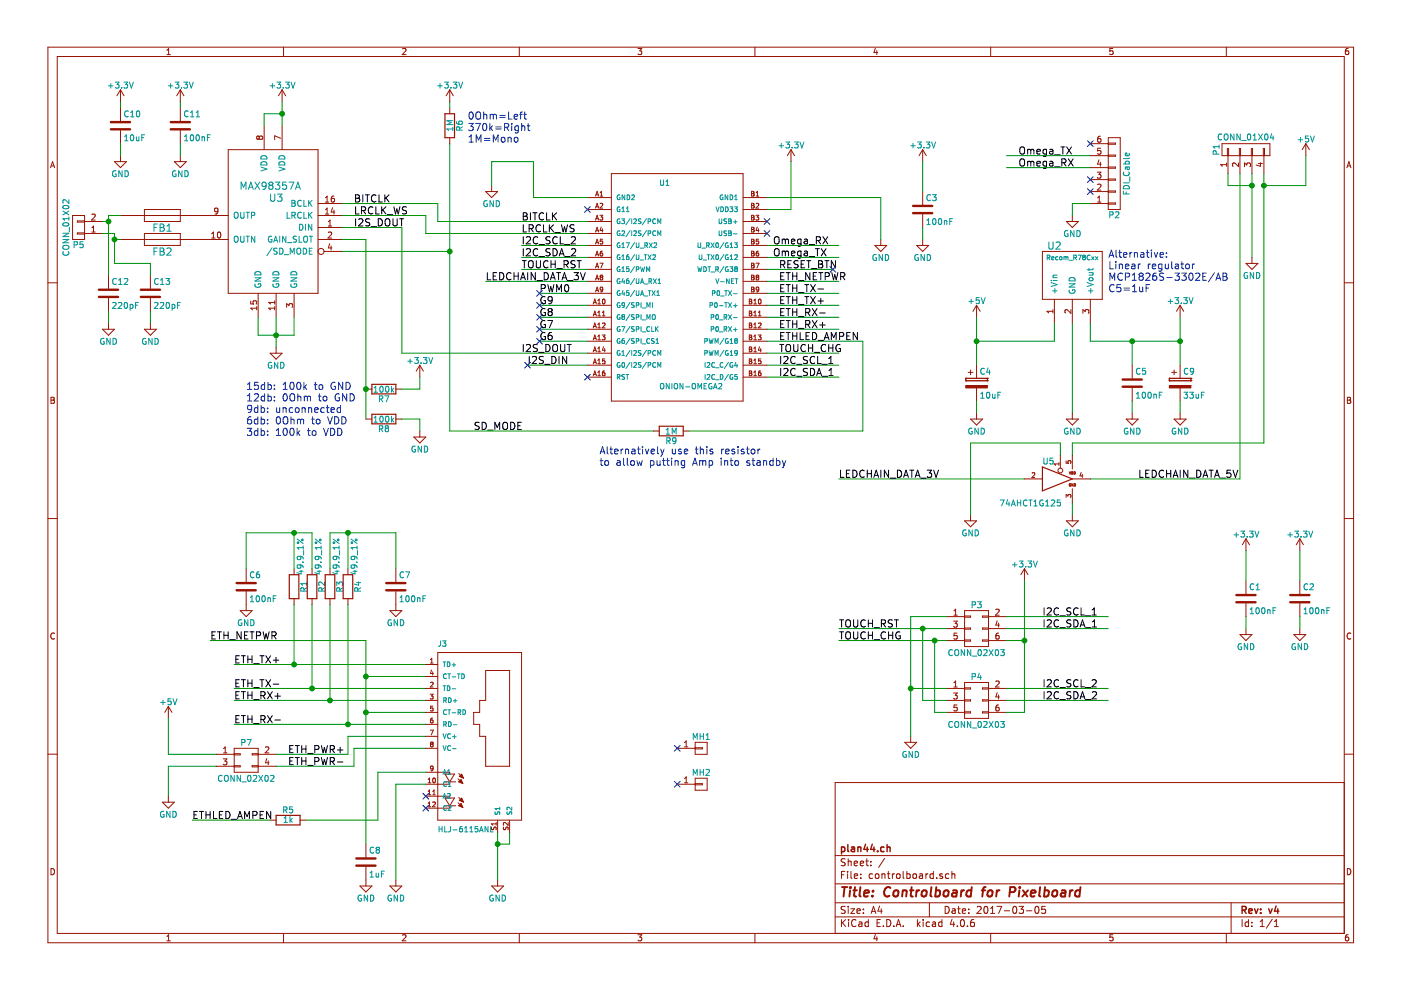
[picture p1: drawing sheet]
EESchema Schematic File Version 2
LIBS:power
LIBS:device
LIBS:transistors
LIBS:conn
LIBS:linear
LIBS:regul
LIBS:74xx
LIBS:74xgxx
LIBS:cmos4000
LIBS:adc-dac
LIBS:memory
LIBS:xilinx
LIBS:microcontrollers
LIBS:dsp
LIBS:microchip
LIBS:analog_switches
LIBS:motorola
LIBS:texas
LIBS:intel
LIBS:audio
LIBS:interface
LIBS:digital-audio
LIBS:philips
LIBS:display
LIBS:cypress
LIBS:siliconi
LIBS:opto
LIBS:atmel
LIBS:contrib
LIBS:valves
LIBS:plan44
LIBS:controlboard-cache
EELAYER 25 0
EELAYER END
$Descr A4 11693 8268
encoding utf-8
Sheet 1 1
Title "Controlboard for Pixelboard"
Date "2017-03-05"
Rev "v4"
Comp "plan44.ch/luz"
Comment1 ""
Comment2 ""
Comment3 ""
Comment4 ""
$EndDescr
$Comp
L ONION-OMEGA2-RESCUE-controlboard U1
U 1 1
P 5800 2250
F 0 "U1" H 5500 2950 45  0000 L BNN
F 1 "ONION-OMEGA2" H 5500 1250 45  0000 L BNN
F 2 "plan44:plan44-ONION-2MM-2X16" H 5830 2400 20  0001 C CNN
F 3 "" H 5800 2250 60  0001 C CNN
	1    5800 2250
	1    0    0    -1  
$EndComp
Text Label 9500 4000 0    60   ~ 0
LEDCHAIN_DATA_5V
$Comp
L GND #PWR01
U 1 1
P 4100 1550
F 0 "#PWR01" H 4100 1300 50  0001 C CNN
F 1 "GND" H 4100 1400 50  0000 C CNN
F 2 "" H 4100 1550 50  0000 C CNN
F 3 "" H 4100 1550 50  0000 C CNN
	1    4100 1550
	1    0    0    -1  
$EndComp
$Comp
L GND #PWR02
U 1 1
P 7350 2000
F 0 "#PWR02" H 7350 1750 50  0001 C CNN
F 1 "GND" H 7350 1850 50  0000 C CNN
F 2 "" H 7350 2000 50  0000 C CNN
F 3 "" H 7350 2000 50  0000 C CNN
	1    7350 2000
	1    0    0    -1  
$EndComp
$Comp
L Recom_R78Cxx U2
U 1 1
P 8950 2350
F 0 "U2" H 8800 2650 60  0000 C CNN
F 1 "Recom_R78Cxx" H 8950 2550 39  0000 C CNN
F 2 "plan44:plan44-Recom-R78Cxx" H 8950 2350 60  0001 C CNN
F 3 "" H 8950 2350 60  0001 C CNN
	1    8950 2350
	1    0    0    -1  
$EndComp
$Comp
L C C5
U 1 1
P 9450 3200
F 0 "C5" H 9475 3300 50  0000 L CNN
F 1 "100nF" H 9475 3100 50  0000 L CNN
F 2 "Capacitors_SMD:C_1206_HandSoldering" H 9488 3050 50  0001 C CNN
F 3 "" H 9450 3200 50  0000 C CNN
	1    9450 3200
	1    0    0    -1  
$EndComp
$Comp
L C C3
U 1 1
P 7700 1750
F 0 "C3" H 7725 1850 50  0000 L CNN
F 1 "100nF" H 7725 1650 50  0000 L CNN
F 2 "Capacitors_SMD:C_1206_HandSoldering" H 7738 1600 50  0001 C CNN
F 3 "" H 7700 1750 50  0000 C CNN
	1    7700 1750
	1    0    0    -1  
$EndComp
$Comp
L GND #PWR03
U 1 1
P 7700 2000
F 0 "#PWR03" H 7700 1750 50  0001 C CNN
F 1 "GND" H 7700 1850 50  0000 C CNN
F 2 "" H 7700 2000 50  0000 C CNN
F 3 "" H 7700 2000 50  0000 C CNN
	1    7700 2000
	1    0    0    -1  
$EndComp
$Comp
L GND #PWR04
U 1 1
P 9450 3450
F 0 "#PWR04" H 9450 3200 50  0001 C CNN
F 1 "GND" H 9450 3300 50  0000 C CNN
F 2 "" H 9450 3450 50  0000 C CNN
F 3 "" H 9450 3450 50  0000 C CNN
	1    9450 3450
	1    0    0    -1  
$EndComp
$Comp
L CP C4
U 1 1
P 8150 3200
F 0 "C4" H 8175 3300 50  0000 L CNN
F 1 "10uF" H 8175 3100 50  0000 L CNN
F 2 "Capacitors_ThroughHole:CP_Radial_D6.3mm_P2.50mm" H 8188 3050 50  0001 C CNN
F 3 "" H 8150 3200 50  0000 C CNN
	1    8150 3200
	1    0    0    -1  
$EndComp
$Comp
L GND #PWR05
U 1 1
P 8150 3450
F 0 "#PWR05" H 8150 3200 50  0001 C CNN
F 1 "GND" H 8150 3300 50  0000 C CNN
F 2 "" H 8150 3450 50  0000 C CNN
F 3 "" H 8150 3450 50  0000 C CNN
	1    8150 3450
	1    0    0    -1  
$EndComp
$Comp
L GND #PWR06
U 1 1
P 8950 3450
F 0 "#PWR06" H 8950 3200 50  0001 C CNN
F 1 "GND" H 8950 3300 50  0000 C CNN
F 2 "" H 8950 3450 50  0000 C CNN
F 3 "" H 8950 3450 50  0000 C CNN
	1    8950 3450
	1    0    0    -1  
$EndComp
$Comp
L +3.3V #PWR07
U 1 1
P 9850 2650
F 0 "#PWR07" H 9850 2500 50  0001 C CNN
F 1 "+3.3V" H 9850 2790 50  0000 C CNN
F 2 "" H 9850 2650 50  0000 C CNN
F 3 "" H 9850 2650 50  0000 C CNN
	1    9850 2650
	1    0    0    -1  
$EndComp
$Comp
L +5V #PWR08
U 1 1
P 8150 2650
F 0 "#PWR08" H 8150 2500 50  0001 C CNN
F 1 "+5V" H 8150 2790 50  0000 C CNN
F 2 "" H 8150 2650 50  0000 C CNN
F 3 "" H 8150 2650 50  0000 C CNN
	1    8150 2650
	1    0    0    -1  
$EndComp
$Comp
L +3.3V #PWR09
U 1 1
P 7700 1350
F 0 "#PWR09" H 7700 1200 50  0001 C CNN
F 1 "+3.3V" H 7700 1490 50  0000 C CNN
F 2 "" H 7700 1350 50  0000 C CNN
F 3 "" H 7700 1350 50  0000 C CNN
	1    7700 1350
	1    0    0    -1  
$EndComp
$Comp
L +3.3V #PWR010
U 1 1
P 6600 1350
F 0 "#PWR010" H 6600 1200 50  0001 C CNN
F 1 "+3.3V" H 6600 1490 50  0000 C CNN
F 2 "" H 6600 1350 50  0000 C CNN
F 3 "" H 6600 1350 50  0000 C CNN
	1    6600 1350
	1    0    0    -1  
$EndComp
Text Label 6450 2050 0    60   ~ 0
Omega_RX
Text Label 6450 2150 0    60   ~ 0
Omega_TX
$Comp
L CONN_01X06 P2
U 1 1
P 9300 1450
F 0 "P2" H 9300 1800 50  0000 C CNN
F 1 "FDI_Cable" V 9400 1450 50  0000 C CNN
F 2 "Pin_Headers:Pin_Header_Straight_1x06_Pitch2.54mm" H 9300 1450 50  0001 C CNN
F 3 "" H 9300 1450 50  0000 C CNN
	1    9300 1450
	1    0    0    1   
$EndComp
$Comp
L GND #PWR011
U 1 1
P 8950 1800
F 0 "#PWR011" H 8950 1550 50  0001 C CNN
F 1 "GND" H 8950 1650 50  0000 C CNN
F 2 "" H 8950 1800 50  0000 C CNN
F 3 "" H 8950 1800 50  0000 C CNN
	1    8950 1800
	1    0    0    -1  
$EndComp
Text Label 8500 1300 0    60   ~ 0
Omega_TX
Text Label 8500 1400 0    60   ~ 0
Omega_RX
$Comp
L CONN_02X03 P3
U 1 1
P 8150 5250
F 0 "P3" H 8150 5450 50  0000 C CNN
F 1 "CONN_02X03" H 8150 5050 50  0000 C CNN
F 2 "Pin_Headers:Pin_Header_Angled_2x03_Pitch2.54mm" H 8150 4050 50  0001 C CNN
F 3 "" H 8150 4050 50  0000 C CNN
	1    8150 5250
	1    0    0    -1  
$EndComp
$Comp
L CONN_02X03 P4
U 1 1
P 8150 5850
F 0 "P4" H 8150 6050 50  0000 C CNN
F 1 "CONN_02X03" H 8150 5650 50  0000 C CNN
F 2 "Pin_Headers:Pin_Header_Angled_2x03_Pitch2.54mm" H 8150 4650 50  0001 C CNN
F 3 "" H 8150 4650 50  0000 C CNN
	1    8150 5850
	1    0    0    -1  
$EndComp
$Comp
L GND #PWR012
U 1 1
P 7600 6150
F 0 "#PWR012" H 7600 5900 50  0001 C CNN
F 1 "GND" H 7600 6000 50  0000 C CNN
F 2 "" H 7600 6150 50  0000 C CNN
F 3 "" H 7600 6150 50  0000 C CNN
	1    7600 6150
	1    0    0    -1  
$EndComp
$Comp
L +3.3V #PWR013
U 1 1
P 8550 4850
F 0 "#PWR013" H 8550 4700 50  0001 C CNN
F 1 "+3.3V" H 8550 4990 50  0000 C CNN
F 2 "" H 8550 4850 50  0000 C CNN
F 3 "" H 8550 4850 50  0000 C CNN
	1    8550 4850
	1    0    0    -1  
$EndComp
Text Label 6500 3050 0    60   ~ 0
I2C_SCL_1
Text Label 6500 3150 0    60   ~ 0
I2C_SDA_1
$Comp
L C C1
U 1 1
P 10400 5000
F 0 "C1" H 10425 5100 50  0000 L CNN
F 1 "100nF" H 10425 4900 50  0000 L CNN
F 2 "Capacitors_SMD:C_1206_HandSoldering" H 10438 4850 50  0001 C CNN
F 3 "" H 10400 5000 50  0000 C CNN
	1    10400 5000
	1    0    0    -1  
$EndComp
$Comp
L GND #PWR014
U 1 1
P 10400 5250
F 0 "#PWR014" H 10400 5000 50  0001 C CNN
F 1 "GND" H 10400 5100 50  0000 C CNN
F 2 "" H 10400 5250 50  0000 C CNN
F 3 "" H 10400 5250 50  0000 C CNN
	1    10400 5250
	1    0    0    -1  
$EndComp
$Comp
L +3.3V #PWR015
U 1 1
P 10400 4600
F 0 "#PWR015" H 10400 4450 50  0001 C CNN
F 1 "+3.3V" H 10400 4740 50  0000 C CNN
F 2 "" H 10400 4600 50  0000 C CNN
F 3 "" H 10400 4600 50  0000 C CNN
	1    10400 4600
	1    0    0    -1  
$EndComp
$Comp
L C C2
U 1 1
P 10850 5000
F 0 "C2" H 10875 5100 50  0000 L CNN
F 1 "100nF" H 10875 4900 50  0000 L CNN
F 2 "Capacitors_SMD:C_1206_HandSoldering" H 10888 4850 50  0001 C CNN
F 3 "" H 10850 5000 50  0000 C CNN
	1    10850 5000
	1    0    0    -1  
$EndComp
$Comp
L GND #PWR016
U 1 1
P 10850 5250
F 0 "#PWR016" H 10850 5000 50  0001 C CNN
F 1 "GND" H 10850 5100 50  0000 C CNN
F 2 "" H 10850 5250 50  0000 C CNN
F 3 "" H 10850 5250 50  0000 C CNN
	1    10850 5250
	1    0    0    -1  
$EndComp
$Comp
L +3.3V #PWR017
U 1 1
P 10850 4600
F 0 "#PWR017" H 10850 4450 50  0001 C CNN
F 1 "+3.3V" H 10850 4740 50  0000 C CNN
F 2 "" H 10850 4600 50  0000 C CNN
F 3 "" H 10850 4600 50  0000 C CNN
	1    10850 4600
	1    0    0    -1  
$EndComp
$Comp
L CONN_01X04 P1
U 1 1
P 10400 1250
F 0 "P1" H 10400 1500 50  0000 C CNN
F 1 "CONN_01X04" V 10500 1250 50  0000 C CNN
F 2 "Pin_Headers:Pin_Header_Straight_1x04_Pitch2.54mm" H 10400 1250 50  0001 C CNN
F 3 "" H 10400 1250 50  0000 C CNN
	1    10400 1250
	0    -1   -1   0   
$EndComp
$Comp
L GND #PWR018
U 1 1
P 10450 2150
F 0 "#PWR018" H 10450 1900 50  0001 C CNN
F 1 "GND" H 10450 2000 50  0000 C CNN
F 2 "" H 10450 2150 50  0000 C CNN
F 3 "" H 10450 2150 50  0000 C CNN
	1    10450 2150
	1    0    0    -1  
$EndComp
$Comp
L +5V #PWR019
U 1 1
P 10900 1300
F 0 "#PWR019" H 10900 1150 50  0001 C CNN
F 1 "+5V" H 10900 1440 50  0000 C CNN
F 2 "" H 10900 1300 50  0000 C CNN
F 3 "" H 10900 1300 50  0000 C CNN
	1    10900 1300
	1    0    0    -1  
$EndComp
Text Label 6500 2450 0    60   ~ 0
ETH_TX-
Text Label 6500 2550 0    60   ~ 0
ETH_TX+
Text Label 6500 2650 0    60   ~ 0
ETH_RX-
Text Label 6500 2750 0    60   ~ 0
ETH_RX+
Text Label 1950 5550 0    60   ~ 0
ETH_TX+
Text Label 1950 5750 0    60   ~ 0
ETH_TX-
Text Label 1950 5850 0    60   ~ 0
ETH_RX+
Text Label 1950 6050 0    60   ~ 0
ETH_RX-
Text Label 6500 2350 0    60   ~ 0
ETH_NETPWR
Text Label 1750 5350 0    60   ~ 0
ETH_NETPWR
$Comp
L CONN_02X02 P7
U 1 1
P 2050 6350
F 0 "P7" H 2050 6500 50  0000 C CNN
F 1 "CONN_02X02" H 2050 6200 50  0000 C CNN
F 2 "Pin_Headers:Pin_Header_Straight_2x02_Pitch2.54mm" H 2050 5150 50  0001 C CNN
F 3 "" H 2050 5150 50  0000 C CNN
	1    2050 6350
	1    0    0    -1  
$EndComp
$Comp
L +5V #PWR020
U 1 1
P 1400 6000
F 0 "#PWR020" H 1400 5850 50  0001 C CNN
F 1 "+5V" H 1400 6140 50  0000 C CNN
F 2 "" H 1400 6000 50  0000 C CNN
F 3 "" H 1400 6000 50  0000 C CNN
	1    1400 6000
	1    0    0    -1  
$EndComp
$Comp
L GND #PWR021
U 1 1
P 1400 6650
F 0 "#PWR021" H 1400 6400 50  0001 C CNN
F 1 "GND" H 1400 6500 50  0000 C CNN
F 2 "" H 1400 6650 50  0000 C CNN
F 3 "" H 1400 6650 50  0000 C CNN
	1    1400 6650
	1    0    0    -1  
$EndComp
$Comp
L C C8
U 1 1
P 3050 7200
F 0 "C8" H 3075 7300 50  0000 L CNN
F 1 "1uF" H 3075 7100 50  0000 L CNN
F 2 "Capacitors_SMD:C_1206_HandSoldering" H 3088 7050 50  0001 C CNN
F 3 "" H 3050 7200 50  0000 C CNN
	1    3050 7200
	1    0    0    -1  
$EndComp
$Comp
L GND #PWR022
U 1 1
P 3050 7350
F 0 "#PWR022" H 3050 7100 50  0001 C CNN
F 1 "GND" H 3050 7200 50  0000 C CNN
F 2 "" H 3050 7350 50  0000 C CNN
F 3 "" H 3050 7350 50  0000 C CNN
	1    3050 7350
	1    0    0    -1  
$EndComp
$Comp
L R R1
U 1 1
P 2450 4900
F 0 "R1" V 2530 4900 50  0000 C CNN
F 1 "49.9_1%" V 2500 5150 50  0000 C CNN
F 2 "Resistors_SMD:R_0805_HandSoldering" V 2380 4900 50  0001 C CNN
F 3 "" H 2450 4900 50  0000 C CNN
	1    2450 4900
	1    0    0    -1  
$EndComp
$Comp
L R R2
U 1 1
P 2600 4900
F 0 "R2" V 2680 4900 50  0000 C CNN
F 1 "49.9_1%" V 2650 5150 50  0000 C CNN
F 2 "Resistors_SMD:R_0805_HandSoldering" V 2530 4900 50  0001 C CNN
F 3 "" H 2600 4900 50  0000 C CNN
	1    2600 4900
	1    0    0    -1  
$EndComp
$Comp
L R R3
U 1 1
P 2750 4900
F 0 "R3" V 2830 4900 50  0000 C CNN
F 1 "49.9_1%" V 2800 5150 50  0000 C CNN
F 2 "Resistors_SMD:R_0805_HandSoldering" V 2680 4900 50  0001 C CNN
F 3 "" H 2750 4900 50  0000 C CNN
	1    2750 4900
	1    0    0    -1  
$EndComp
$Comp
L R R4
U 1 1
P 2900 4900
F 0 "R4" V 2980 4900 50  0000 C CNN
F 1 "49.9_1%" V 2950 5150 50  0000 C CNN
F 2 "Resistors_SMD:R_0805_HandSoldering" V 2830 4900 50  0001 C CNN
F 3 "" H 2900 4900 50  0000 C CNN
	1    2900 4900
	1    0    0    -1  
$EndComp
$Comp
L C C6
U 1 1
P 2050 4900
F 0 "C6" H 2075 5000 50  0000 L CNN
F 1 "100nF" H 2075 4800 50  0000 L CNN
F 2 "Capacitors_SMD:C_1206_HandSoldering" H 2088 4750 50  0001 C CNN
F 3 "" H 2050 4900 50  0000 C CNN
	1    2050 4900
	1    0    0    -1  
$EndComp
$Comp
L C C7
U 1 1
P 3300 4900
F 0 "C7" H 3325 5000 50  0000 L CNN
F 1 "100nF" H 3325 4800 50  0000 L CNN
F 2 "Capacitors_SMD:C_1206_HandSoldering" H 3338 4750 50  0001 C CNN
F 3 "" H 3300 4900 50  0000 C CNN
	1    3300 4900
	1    0    0    -1  
$EndComp
$Comp
L GND #PWR023
U 1 1
P 2050 5050
F 0 "#PWR023" H 2050 4800 50  0001 C CNN
F 1 "GND" H 2050 4900 50  0000 C CNN
F 2 "" H 2050 5050 50  0000 C CNN
F 3 "" H 2050 5050 50  0000 C CNN
	1    2050 5050
	1    0    0    -1  
$EndComp
$Comp
L GND #PWR024
U 1 1
P 3300 5050
F 0 "#PWR024" H 3300 4800 50  0001 C CNN
F 1 "GND" H 3300 4900 50  0000 C CNN
F 2 "" H 3300 5050 50  0000 C CNN
F 3 "" H 3300 5050 50  0000 C CNN
	1    3300 5050
	1    0    0    -1  
$EndComp
$Comp
L R R5
U 1 1
P 2400 6850
F 0 "R5" V 2480 6850 50  0000 C CNN
F 1 "1k" V 2400 6850 50  0000 C CNN
F 2 "Resistors_SMD:R_1206_HandSoldering" V 2330 6850 50  0001 C CNN
F 3 "" H 2400 6850 50  0000 C CNN
	1    2400 6850
	0    -1   -1   0   
$EndComp
Text Label 6500 2850 0    60   ~ 0
ETHLED_AMPEN
$Comp
L GND #PWR025
U 1 1
P 4150 7350
F 0 "#PWR025" H 4150 7100 50  0001 C CNN
F 1 "GND" H 4150 7200 50  0000 C CNN
F 2 "" H 4150 7350 50  0000 C CNN
F 3 "" H 4150 7350 50  0000 C CNN
	1    4150 7350
	1    0    0    -1  
$EndComp
Text Label 6500 2250 0    60   ~ 0
RESET_BTN
Text Label 6500 2950 0    60   ~ 0
TOUCH_CHG
Text Label 4350 2250 0    60   ~ 0
TOUCH_RST
Text Label 4500 2750 0    60   ~ 0
G7
Text Label 4500 2650 0    60   ~ 0
G8
Text Label 4500 2550 0    60   ~ 0
G9
$Comp
L CONN_01X01 MH1
U 1 1
P 5850 6250
F 0 "MH1" H 5850 6350 50  0000 C CNN
F 1 "CONN_01X01" V 5950 6250 50  0001 C CNN
F 2 "Mounting_Holes:MountingHole_3.2mm_M3_DIN965_Pad" H 5850 6250 50  0001 C CNN
F 3 "" H 5850 6250 50  0000 C CNN
	1    5850 6250
	1    0    0    -1  
$EndComp
$Comp
L CONN_01X01 MH2
U 1 1
P 5850 6550
F 0 "MH2" H 5850 6650 50  0000 C CNN
F 1 "CONN_01X01" V 5950 6550 50  0001 C CNN
F 2 "Mounting_Holes:MountingHole_3.2mm_M3_DIN965_Pad" H 5850 6550 50  0001 C CNN
F 3 "" H 5850 6550 50  0000 C CNN
	1    5850 6550
	1    0    0    -1  
$EndComp
Text Label 4050 2350 0    60   ~ 0
LEDCHAIN_DATA_3V
Text Label 7000 5250 0    60   ~ 0
TOUCH_RST
Text Label 7000 5350 0    60   ~ 0
TOUCH_CHG
NoConn ~ 9100 1200
NoConn ~ 9100 1500
NoConn ~ 9100 1600
NoConn ~ 4900 1750
NoConn ~ 6400 1850
NoConn ~ 6400 1950
NoConn ~ 5650 6250
NoConn ~ 5650 6550
NoConn ~ 4900 3150
Text Label 2400 6300 0    60   ~ 0
ETH_PWR+
Text Label 2400 6400 0    60   ~ 0
ETH_PWR-
Wire Wire Line
	10900 1300 10900 1550
Wire Wire Line
	10900 1550 10550 1550
Wire Wire Line
	10550 1450 10550 3700
Connection ~ 10450 1550
Wire Wire Line
	10250 1550 10450 1550
Wire Wire Line
	10250 1450 10250 1550
Wire Wire Line
	10450 1450 10450 2150
Wire Wire Line
	6400 2850 7200 2850
Wire Wire Line
	10850 4600 10850 4850
Wire Wire Line
	10850 5250 10850 5150
Wire Wire Line
	10400 4600 10400 4850
Wire Wire Line
	10400 5250 10400 5150
Connection ~ 8550 5350
Wire Wire Line
	8400 5350 8550 5350
Wire Wire Line
	8550 4850 8550 5950
Wire Wire Line
	8550 5950 8400 5950
Wire Wire Line
	7600 5150 7900 5150
Wire Wire Line
	6400 3150 7000 3150
Wire Wire Line
	6400 3050 7000 3050
Wire Wire Line
	9100 1300 8400 1300
Wire Wire Line
	9100 1400 8400 1400
Wire Wire Line
	8950 1700 9100 1700
Wire Wire Line
	8950 1800 8950 1700
Wire Wire Line
	6400 2150 7000 2150
Wire Wire Line
	6400 2050 7000 2050
Wire Wire Line
	6600 1750 6600 1350
Wire Wire Line
	6400 1750 6600 1750
Wire Wire Line
	7700 1350 7700 1600
Connection ~ 8150 2850
Wire Wire Line
	8150 2650 8150 3050
Connection ~ 9450 2850
Wire Wire Line
	9450 3050 9450 2850
Wire Wire Line
	9850 2650 9850 3050
Wire Wire Line
	9100 2850 9850 2850
Wire Wire Line
	9100 2700 9100 2850
Wire Wire Line
	8950 3450 8950 2700
Wire Wire Line
	9450 3450 9450 3350
Wire Wire Line
	8150 3450 8150 3350
Wire Wire Line
	8800 2850 8800 2700
Wire Wire Line
	7700 2000 7700 1900
Wire Wire Line
	7350 1650 6400 1650
Wire Wire Line
	7350 1650 7350 2000
Wire Wire Line
	4100 1550 4100 1350
Wire Wire Line
	6400 2550 7000 2550
Wire Wire Line
	6400 2450 7000 2450
Wire Wire Line
	6400 2650 7000 2650
Wire Wire Line
	6400 2750 7000 2750
Wire Wire Line
	1950 5550 3550 5550
Wire Wire Line
	1950 5750 3550 5750
Wire Wire Line
	1950 5850 3550 5850
Wire Wire Line
	1950 6050 3550 6050
Wire Wire Line
	6400 2350 7000 2350
Wire Wire Line
	3050 5950 3550 5950
Wire Wire Line
	3050 5350 3050 7050
Wire Wire Line
	1750 5350 3050 5350
Wire Wire Line
	3550 5650 3050 5650
Connection ~ 3050 5650
Wire Wire Line
	1800 6300 1400 6300
Wire Wire Line
	1400 6300 1400 6000
Wire Wire Line
	1800 6400 1400 6400
Wire Wire Line
	1400 6400 1400 6650
Connection ~ 3050 5950
Wire Wire Line
	2450 5050 2450 5550
Connection ~ 2450 5550
Wire Wire Line
	2600 5050 2600 5750
Connection ~ 2600 5750
Wire Wire Line
	2900 6050 2900 5050
Connection ~ 2900 6050
Wire Wire Line
	2750 5050 2750 5850
Connection ~ 2750 5850
Wire Wire Line
	2050 4750 2050 4450
Wire Wire Line
	2050 4450 2600 4450
Wire Wire Line
	2600 4450 2600 4750
Wire Wire Line
	2450 4750 2450 4450
Connection ~ 2450 4450
Wire Wire Line
	2750 4750 2750 4450
Wire Wire Line
	2750 4450 3300 4450
Wire Wire Line
	3300 4450 3300 4750
Wire Wire Line
	2900 4750 2900 4450
Connection ~ 2900 4450
Wire Wire Line
	4900 3050 4400 3050
Wire Wire Line
	3350 2950 4900 2950
Wire Wire Line
	4900 2450 4500 2450
Wire Wire Line
	4150 6950 4150 7350
Wire Wire Line
	4250 6950 4250 7050
Wire Wire Line
	4250 7050 4150 7050
Connection ~ 4150 7050
Wire Wire Line
	3550 1950 4900 1950
Wire Wire Line
	6400 2250 6950 2250
Wire Wire Line
	6400 2950 7000 2950
Wire Wire Line
	4900 2550 4500 2550
Wire Wire Line
	4900 2650 4500 2650
Wire Wire Line
	4900 2750 4500 2750
Wire Wire Line
	4900 2850 4500 2850
Wire Wire Line
	4900 2050 4350 2050
Wire Wire Line
	4900 2150 4350 2150
Wire Wire Line
	2300 6300 2900 6300
Wire Wire Line
	2900 6300 2900 6150
Wire Wire Line
	2900 6150 3550 6150
Wire Wire Line
	2300 6400 2950 6400
Wire Wire Line
	2950 6400 2950 6250
Wire Wire Line
	2950 6250 3550 6250
Wire Wire Line
	4900 2250 4350 2250
Wire Wire Line
	7600 5150 7600 6150
Wire Wire Line
	7900 5750 7600 5750
Connection ~ 7600 5750
Wire Wire Line
	7000 5250 7900 5250
Wire Wire Line
	7000 5350 7900 5350
Wire Wire Line
	7700 5250 7700 5850
Wire Wire Line
	7700 5850 7900 5850
Connection ~ 7700 5250
Wire Wire Line
	7800 5350 7800 5950
Wire Wire Line
	7800 5950 7900 5950
Connection ~ 7800 5350
Wire Wire Line
	3650 1850 4900 1850
Wire Wire Line
	8400 5150 9250 5150
Wire Wire Line
	9250 5750 8400 5750
Wire Wire Line
	8400 5850 9250 5850
Text Label 8700 5150 0    60   ~ 0
I2C_SCL_1
Text Label 8700 5750 0    60   ~ 0
I2C_SCL_2
Wire Wire Line
	10350 1450 10350 4000
Wire Wire Line
	10350 4000 9100 4000
Wire Wire Line
	7000 4000 8550 4000
$Comp
L GND #PWR026
U 1 1
P 8100 4300
F 0 "#PWR026" H 8100 4050 50  0001 C CNN
F 1 "GND" H 8100 4150 50  0000 C CNN
F 2 "" H 8100 4300 50  0000 C CNN
F 3 "" H 8100 4300 50  0000 C CNN
	1    8100 4300
	1    0    0    -1  
$EndComp
$Comp
L 74LVC1G125+PWR U5
U 1 1
P 8850 4000
F 0 "U5" H 8750 4150 50  0000 C CNN
F 1 "74AHCT1G125" H 8600 3800 50  0000 C CNN
F 2 "TO_SOT_Packages_SMD:SOT-353" H 8850 4000 50  0001 C CNN
F 3 "" H 8850 4000 50  0000 C CNN
	1    8850 4000
	1    0    0    -1  
$EndComp
Wire Wire Line
	8100 4300 8100 3700
Wire Wire Line
	8100 3700 8850 3700
Wire Wire Line
	8850 3700 8850 3800
$Comp
L GND #PWR027
U 1 1
P 8950 4300
F 0 "#PWR027" H 8950 4050 50  0001 C CNN
F 1 "GND" H 8950 4150 50  0000 C CNN
F 2 "" H 8950 4300 50  0000 C CNN
F 3 "" H 8950 4300 50  0000 C CNN
	1    8950 4300
	1    0    0    -1  
$EndComp
Wire Wire Line
	8950 4300 8950 4200
Wire Wire Line
	8950 3800 8950 3700
Wire Wire Line
	8950 3700 10550 3700
Connection ~ 10550 1550
Text Label 7000 4000 0    60   ~ 0
LEDCHAIN_DATA_3V
Text Label 1600 6850 0    60   ~ 0
ETHLED_AMPEN
$Comp
L CP C9
U 1 1
P 9850 3200
F 0 "C9" H 9875 3300 50  0000 L CNN
F 1 "33uF" H 9875 3100 50  0000 L CNN
F 2 "Capacitors_ThroughHole:CP_Radial_D6.3mm_P2.50mm" H 9888 3050 50  0001 C CNN
F 3 "" H 9850 3200 50  0000 C CNN
	1    9850 3200
	1    0    0    -1  
$EndComp
Connection ~ 9850 2850
$Comp
L GND #PWR028
U 1 1
P 9850 3450
F 0 "#PWR028" H 9850 3200 50  0001 C CNN
F 1 "GND" H 9850 3300 50  0000 C CNN
F 2 "" H 9850 3450 50  0000 C CNN
F 3 "" H 9850 3450 50  0000 C CNN
	1    9850 3450
	1    0    0    -1  
$EndComp
Wire Wire Line
	9850 3350 9850 3450
Wire Wire Line
	8400 5250 9250 5250
Text Label 8700 5250 0    60   ~ 0
I2C_SDA_1
Text Label 8700 5850 0    60   ~ 0
I2C_SDA_2
$Comp
L HLJ-6115ANL J3
U 1 1
P 3950 6250
F 0 "J3" H 3650 7100 45  0000 L BNN
F 1 "HLJ-6115ANL" H 3650 5550 45  0000 L BNN
F 2 "plan44:plan44-HLJ-6115ANL" H 3980 6400 20  0001 C CNN
F 3 "" H 3950 6250 60  0001 C CNN
	1    3950 6250
	1    0    0    -1  
$EndComp
Text Label 4350 2050 0    60   ~ 0
I2C_SCL_2
Wire Wire Line
	4900 2350 4050 2350
Text Label 4350 2150 0    60   ~ 0
I2C_SDA_2
Text Label 4500 2450 0    60   ~ 0
PWM0
Text Label 4500 2850 0    60   ~ 0
G6
$Comp
L +3.3V #PWR029
U 1 1
P 2350 850
F 0 "#PWR029" H 2350 700 50  0001 C CNN
F 1 "+3.3V" H 2350 990 50  0000 C CNN
F 2 "" H 2350 850 50  0000 C CNN
F 3 "" H 2350 850 50  0000 C CNN
	1    2350 850 
	1    0    0    -1  
$EndComp
Wire Wire Line
	3650 1700 3650 1850
Wire Wire Line
	4100 1350 4450 1350
Wire Wire Line
	4450 1350 4450 1650
Wire Wire Line
	4450 1650 4900 1650
Text Label 4350 2950 0    60   ~ 0
I2S_DOUT
Text Label 4350 1850 0    60   ~ 0
BITCLK
Text Label 4350 1950 0    60   ~ 0
LRCLK_WS
$Comp
L R R6
U 1 1
P 3750 1050
F 0 "R6" V 3830 1050 50  0000 C CNN
F 1 "1M" V 3750 1050 50  0000 C CNN
F 2 "Resistors_SMD:R_1206_HandSoldering" V 3680 1050 50  0001 C CNN
F 3 "" H 3750 1050 50  0000 C CNN
	1    3750 1050
	1    0    0    -1  
$EndComp
$Comp
L +3.3V #PWR030
U 1 1
P 3750 850
F 0 "#PWR030" H 3750 700 50  0001 C CNN
F 1 "+3.3V" H 3750 990 50  0000 C CNN
F 2 "" H 3750 850 50  0000 C CNN
F 3 "" H 3750 850 50  0000 C CNN
	1    3750 850 
	1    0    0    -1  
$EndComp
Wire Wire Line
	3750 850  3750 900 
Text Notes 3900 1200 0    60   ~ 0
0Ohm=Left\n370k=Right\n1M=Mono
Text Label 4400 3050 0    60   ~ 0
I2S_DIN
Text Label 2950 1800 0    60   ~ 0
LRCLK_WS
Text Label 2950 1700 0    60   ~ 0
BITCLK
Text Label 2950 1900 0    60   ~ 0
I2S_DOUT
Text Label 3950 3600 0    60   ~ 0
SD_MODE
Wire Wire Line
	3550 6550 3300 6550
Wire Wire Line
	3300 6550 3300 7350
Wire Wire Line
	3550 6450 3150 6450
$Comp
L GND #PWR031
U 1 1
P 3300 7350
F 0 "#PWR031" H 3300 7100 50  0001 C CNN
F 1 "GND" H 3300 7200 50  0000 C CNN
F 2 "" H 3300 7350 50  0000 C CNN
F 3 "" H 3300 7350 50  0000 C CNN
	1    3300 7350
	1    0    0    -1  
$EndComp
$Comp
L R R9
U 1 1
P 5600 3600
F 0 "R9" V 5680 3600 50  0000 C CNN
F 1 "1M" V 5600 3600 50  0000 C CNN
F 2 "Resistors_SMD:R_1206_HandSoldering" V 5530 3600 50  0001 C CNN
F 3 "" H 5600 3600 50  0000 C CNN
	1    5600 3600
	0    1    1    0   
$EndComp
Wire Wire Line
	5750 3600 7200 3600
Wire Wire Line
	7200 3600 7200 2850
Text Notes 5000 3900 0    60   ~ 0
Alternatively use this resistor\nto allow putting Amp into standby
Wire Wire Line
	2250 6850 1600 6850
Wire Wire Line
	2550 6850 3150 6850
Wire Wire Line
	3150 6850 3150 6450
Wire Wire Line
	3050 2000 3050 3500
$Comp
L R R7
U 1 1
P 3200 3250
F 0 "R7" V 3280 3250 50  0000 C CNN
F 1 "100k" V 3200 3250 50  0000 C CNN
F 2 "Resistors_SMD:R_1206_HandSoldering" V 3130 3250 50  0001 C CNN
F 3 "" H 3200 3250 50  0000 C CNN
	1    3200 3250
	0    1    1    0   
$EndComp
$Comp
L R R8
U 1 1
P 3200 3500
F 0 "R8" V 3280 3500 50  0000 C CNN
F 1 "100k" V 3200 3500 50  0000 C CNN
F 2 "Resistors_SMD:R_1206_HandSoldering" V 3130 3500 50  0001 C CNN
F 3 "" H 3200 3500 50  0000 C CNN
	1    3200 3500
	0    1    1    0   
$EndComp
Connection ~ 3050 3250
Wire Wire Line
	3350 3250 3500 3250
Wire Wire Line
	3500 3250 3500 3150
Wire Wire Line
	3350 3500 3500 3500
Wire Wire Line
	3500 3500 3500 3600
$Comp
L GND #PWR032
U 1 1
P 3500 3600
F 0 "#PWR032" H 3500 3350 50  0001 C CNN
F 1 "GND" H 3500 3450 50  0000 C CNN
F 2 "" H 3500 3600 50  0000 C CNN
F 3 "" H 3500 3600 50  0000 C CNN
	1    3500 3600
	1    0    0    -1  
$EndComp
$Comp
L +3.3V #PWR033
U 1 1
P 3500 3150
F 0 "#PWR033" H 3500 3000 50  0001 C CNN
F 1 "+3.3V" H 3500 3290 50  0000 C CNN
F 2 "" H 3500 3150 50  0000 C CNN
F 3 "" H 3500 3150 50  0000 C CNN
	1    3500 3150
	1    0    0    -1  
$EndComp
Text Notes 9250 2450 0    60   ~ 0
Alternative:\nLinear regulator\nMCP1826S-3302E/AB\nC5=1uF
$Comp
L MAX98357A U3
U 1 1
P 3000 1350
F 0 "U3" H 2300 1050 60  0000 C CNN
F 1 "MAX98357A" H 2250 1150 60  0000 C CNN
F 2 "Housings_DFN_QFN:QFN-16-1EP_3x3mm_Pitch0.5mm" H 3000 1350 60  0001 C CNN
F 3 "" H 3000 1350 60  0001 C CNN
	1    3000 1350
	1    0    0    -1  
$EndComp
Wire Wire Line
	2350 850  2350 1050
Wire Wire Line
	2200 1050 2200 950 
Wire Wire Line
	2200 950  2350 950 
Connection ~ 2350 950 
Wire Wire Line
	2150 2650 2150 2800
Wire Wire Line
	2150 2800 2450 2800
Wire Wire Line
	2450 2800 2450 2650
Wire Wire Line
	2300 2650 2300 2900
Connection ~ 2300 2800
$Comp
L GND #PWR034
U 1 1
P 2300 2900
F 0 "#PWR034" H 2300 2650 50  0001 C CNN
F 1 "GND" H 2300 2750 50  0000 C CNN
F 2 "" H 2300 2900 50  0000 C CNN
F 3 "" H 2300 2900 50  0000 C CNN
	1    2300 2900
	1    0    0    -1  
$EndComp
Wire Wire Line
	2850 2000 3050 2000
Wire Wire Line
	2850 2100 3750 2100
Wire Wire Line
	3750 3600 5450 3600
Wire Wire Line
	3750 1200 3750 3600
Connection ~ 3750 2100
Wire Wire Line
	2850 1900 3350 1900
Wire Wire Line
	3350 1900 3350 2950
Wire Wire Line
	2850 1700 3650 1700
Wire Wire Line
	2850 1800 3550 1800
Wire Wire Line
	3550 1800 3550 1950
$Comp
L C C11
U 1 1
P 1500 1050
F 0 "C11" H 1525 1150 50  0000 L CNN
F 1 "100nF" H 1525 950 50  0000 L CNN
F 2 "Capacitors_SMD:C_1206_HandSoldering" H 1538 900 50  0001 C CNN
F 3 "" H 1500 1050 50  0000 C CNN
	1    1500 1050
	1    0    0    -1  
$EndComp
$Comp
L GND #PWR035
U 1 1
P 1500 1300
F 0 "#PWR035" H 1500 1050 50  0001 C CNN
F 1 "GND" H 1500 1150 50  0000 C CNN
F 2 "" H 1500 1300 50  0000 C CNN
F 3 "" H 1500 1300 50  0000 C CNN
	1    1500 1300
	1    0    0    -1  
$EndComp
$Comp
L +3.3V #PWR036
U 1 1
P 1500 850
F 0 "#PWR036" H 1500 700 50  0001 C CNN
F 1 "+3.3V" H 1500 990 50  0000 C CNN
F 2 "" H 1500 850 50  0000 C CNN
F 3 "" H 1500 850 50  0000 C CNN
	1    1500 850 
	1    0    0    -1  
$EndComp
Wire Wire Line
	1500 850  1500 900 
Wire Wire Line
	1500 1300 1500 1200
$Comp
L Ferritebead FB1
U 1 1
P 1350 1800
F 0 "FB1" H 1350 1700 60  0000 C CNN
F 1 "Ferritebead" H 1350 1900 60  0001 C CNN
F 2 "Capacitors_SMD:C_1206_HandSoldering" H 1350 1800 60  0001 C CNN
F 3 "" H 1350 1800 60  0001 C CNN
	1    1350 1800
	1    0    0    -1  
$EndComp
$Comp
L Ferritebead FB2
U 1 1
P 1350 2000
F 0 "FB2" H 1350 1900 60  0000 C CNN
F 1 "Ferritebead" H 1350 2100 60  0001 C CNN
F 2 "Capacitors_SMD:C_1206_HandSoldering" H 1350 2000 60  0001 C CNN
F 3 "" H 1350 2000 60  0001 C CNN
	1    1350 2000
	1    0    0    -1  
$EndComp
$Comp
L CONN_01X02 P5
U 1 1
P 650 1900
F 0 "P5" H 650 2050 50  0000 C CNN
F 1 "CONN_01X02" V 750 1900 50  0000 C CNN
F 2 "Pin_Headers:Pin_Header_Angled_1x02_Pitch2.54mm" H 650 1900 50  0001 C CNN
F 3 "" H 650 1900 50  0000 C CNN
	1    650  1900
	-1   0    0    1   
$EndComp
Wire Wire Line
	850  1850 900  1850
Wire Wire Line
	900  1800 900  2300
Wire Wire Line
	900  1800 1000 1800
Wire Wire Line
	850  1950 950  1950
Wire Wire Line
	950  1950 950  2200
Wire Wire Line
	950  2000 1000 2000
$Comp
L C C12
U 1 1
P 900 2450
F 0 "C12" H 925 2550 50  0000 L CNN
F 1 "220pF" H 925 2350 50  0000 L CNN
F 2 "Capacitors_SMD:C_1206_HandSoldering" H 938 2300 50  0001 C CNN
F 3 "" H 900 2450 50  0000 C CNN
	1    900  2450
	1    0    0    -1  
$EndComp
$Comp
L C C13
U 1 1
P 1250 2450
F 0 "C13" H 1275 2550 50  0000 L CNN
F 1 "220pF" H 1275 2350 50  0000 L CNN
F 2 "Capacitors_SMD:C_1206_HandSoldering" H 1288 2300 50  0001 C CNN
F 3 "" H 1250 2450 50  0000 C CNN
	1    1250 2450
	1    0    0    -1  
$EndComp
Connection ~ 900  1850
Wire Wire Line
	950  2200 1250 2200
Wire Wire Line
	1250 2200 1250 2300
Connection ~ 950  2000
$Comp
L GND #PWR037
U 1 1
P 900 2700
F 0 "#PWR037" H 900 2450 50  0001 C CNN
F 1 "GND" H 900 2550 50  0000 C CNN
F 2 "" H 900 2700 50  0000 C CNN
F 3 "" H 900 2700 50  0000 C CNN
	1    900  2700
	1    0    0    -1  
$EndComp
$Comp
L GND #PWR038
U 1 1
P 1250 2700
F 0 "#PWR038" H 1250 2450 50  0001 C CNN
F 1 "GND" H 1250 2550 50  0000 C CNN
F 2 "" H 1250 2700 50  0000 C CNN
F 3 "" H 1250 2700 50  0000 C CNN
	1    1250 2700
	1    0    0    -1  
$EndComp
Wire Wire Line
	900  2700 900  2600
Wire Wire Line
	1250 2700 1250 2600
$Comp
L C C10
U 1 1
P 1000 1050
F 0 "C10" H 1025 1150 50  0000 L CNN
F 1 "10uF" H 1025 950 50  0000 L CNN
F 2 "Capacitors_SMD:C_1206_HandSoldering" H 1038 900 50  0001 C CNN
F 3 "" H 1000 1050 50  0000 C CNN
	1    1000 1050
	1    0    0    -1  
$EndComp
$Comp
L GND #PWR039
U 1 1
P 1000 1300
F 0 "#PWR039" H 1000 1050 50  0001 C CNN
F 1 "GND" H 1000 1150 50  0000 C CNN
F 2 "" H 1000 1300 50  0000 C CNN
F 3 "" H 1000 1300 50  0000 C CNN
	1    1000 1300
	1    0    0    -1  
$EndComp
$Comp
L +3.3V #PWR040
U 1 1
P 1000 850
F 0 "#PWR040" H 1000 700 50  0001 C CNN
F 1 "+3.3V" H 1000 990 50  0000 C CNN
F 2 "" H 1000 850 50  0000 C CNN
F 3 "" H 1000 850 50  0000 C CNN
	1    1000 850 
	1    0    0    -1  
$EndComp
Wire Wire Line
	1000 850  1000 900 
Wire Wire Line
	1000 1300 1000 1200
NoConn ~ 4400 3050
NoConn ~ 4500 2450
NoConn ~ 4500 2550
NoConn ~ 4500 2650
NoConn ~ 4500 2750
NoConn ~ 4500 2850
NoConn ~ 3550 6650
NoConn ~ 3550 6750
NoConn ~ 6950 2250
Wire Wire Line
	8800 2850 8150 2850
Text Notes 2050 3650 0    60   ~ 0
15db: 100k to GND\n12db: 0Ohm to GND\n9db: unconnected\n6db: 0Ohm to VDD\n3db: 100k to VDD
$EndSCHEMATC
